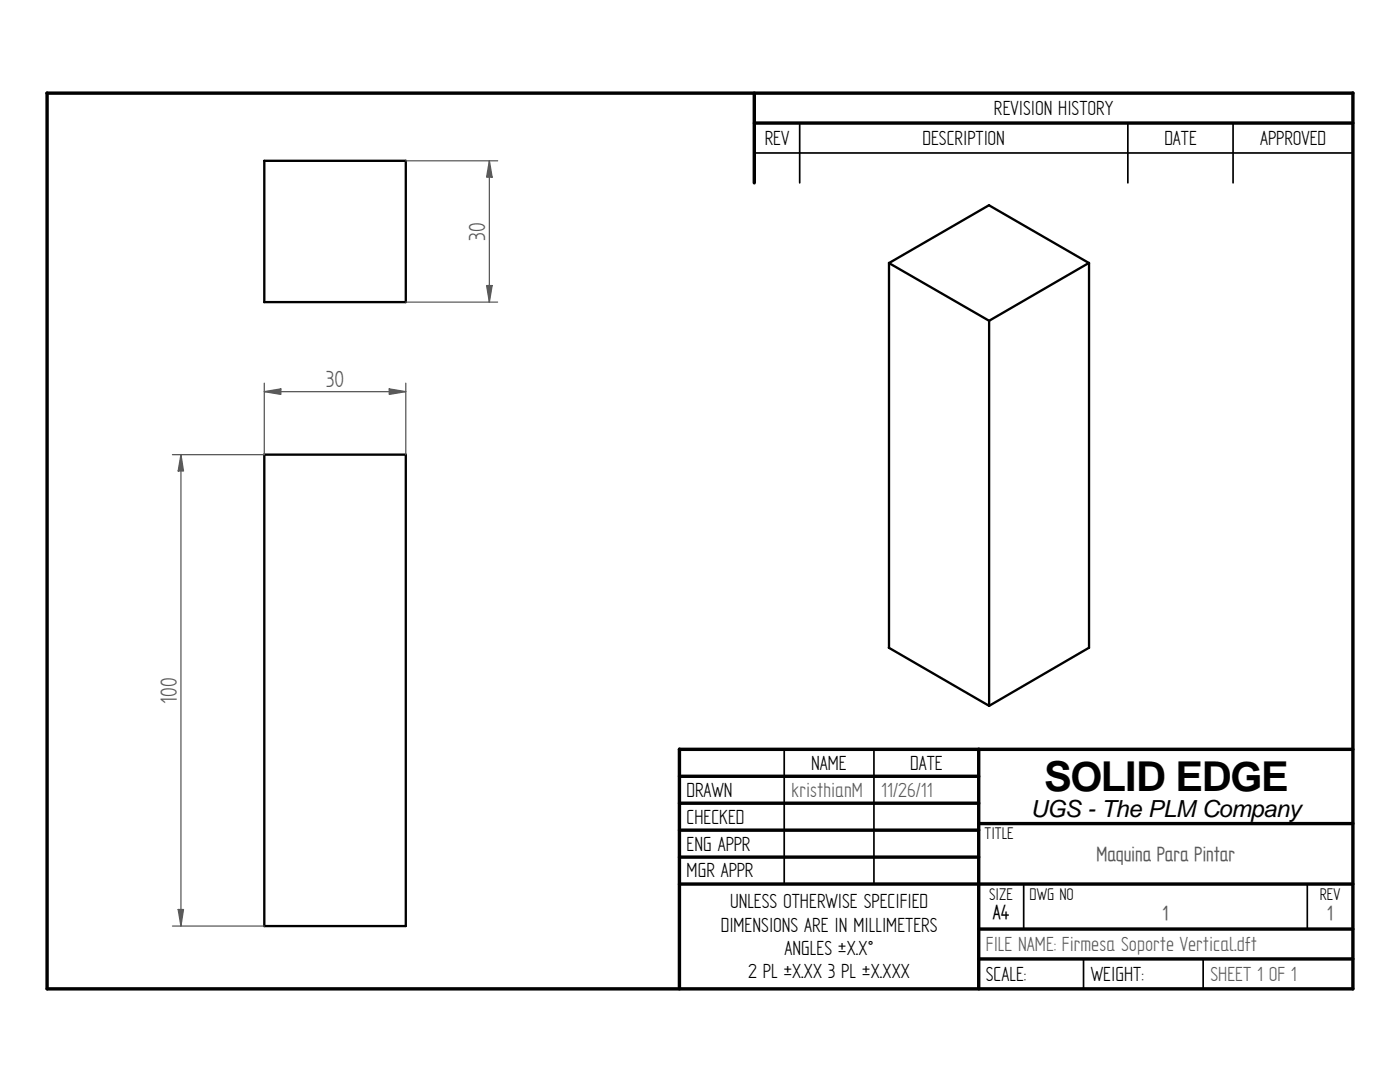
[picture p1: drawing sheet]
<svg xmlns="http://www.w3.org/2000/svg" width="279mm" height="216mm" viewBox="0 0 279 216" stroke-linecap="round" stroke-linejoin="round" font-family="sans-serif">
<g fill="none" stroke="#000" stroke-width=".68">
<path d="M9.4 18.6l260.6-.1v178.8h-260.6zM150.5 18.6v17.9M150.5 24.6h119.5M135.6 149.5v47.8M135.6 149.5h134.4M135.6 154.9h59.7M195.3 149.5v47.8M135.6 160.3h59.7M135.6 165.7h59.7M135.6 171h59.7M135.6 176.4h134.4M195.3 164.3h74.7"/>
<path d="M195.3 185.4h74.7M195.3 191.3h74.7"/>
</g>
<path d="M150.5 30.5h119.5M159.6 24.6v11.9M225.1 24.6v11.9M246.1 24.6v11.9M156.5 149.5v26.9M174.4 149.5v26.9M204.3 176.5v8.9M260.9 176.5v8.9M216.2 191.3v6M240.1 191.3v6" fill="none" stroke="#000" stroke-width=".34"/>
<path d="M52.7 32.1h28.3v28.2h-28.3M52.7 32.1v28.2M177.4 52.5v76.8M197.4 40.9l-20 11.6 20 11.5M197.4 41l19.9 11.5v76.8M217.3 52.5l-19.9 11.5M197.4 64v76.8M52.7 90.7h28.3v94.1h-28.3M52.7 90.7v94.1M177.4 129.2l20 11.6M217.3 129.2l-19.9 11.6" fill="none" stroke="#000" stroke-width=".47"/>
<path d="M52.7 78.1l3.3-.5v1.1z" fill="none" stroke="#595959" stroke-width=".25"/>
<path d="M52.7 78.1l3.3-.5v1.1z" fill="#595959"/>
<path d="M77.7 77.6l3.3 .5-3.3 .6z" fill="none" stroke="#595959" stroke-width=".25"/>
<path d="M77.7 77.6l3.3 .5-3.3 .6z" fill="#595959"/>
<path d="M52.7 76.5v14.2M52.7 78.1h28.3M81 76.5v14.2M35.6 181.5h1l-.5 3.3z" fill="none" stroke="#595959" stroke-width=".25"/>
<path d="M35.6 181.5h1l-.5 3.3z" fill="#595959"/>
<path d="M36.1 90.7l.5 3.3h-1z" fill="none" stroke="#595959" stroke-width=".25"/>
<path d="M36.1 90.7l.5 3.3h-1z" fill="#595959"/>
<path d="M97.1 57h1.1l-.5 3.3zM34.4 90.7h18.3M36.1 90.7v94.1M34.4 184.8h18.3" fill="none" stroke="#595959" stroke-width=".25"/>
<path d="M97.1 57h1.1l-.5 3.3z" fill="#595959"/>
<path d="M97.7 32.1l.5 3.2h-1.1z" fill="none" stroke="#595959" stroke-width=".25"/>
<path d="M97.7 32.1l.5 3.2h-1.1z" fill="#595959"/>
<path d="M81 32.1h18.3M97.7 32v28.3M81 60.3h18.3" fill="none" stroke="#595959" stroke-width=".25"/>
<text font-size="8.2" x="208.4" y="157.8">SOLID EDGE</text>
<g font-size="5.3" fill="#595959">
<text x="96.9" y="48" transform="rotate(-90 96.9 48)">30</text>
<text x="65" y="77.3">30</text>
<text x="35.3" y="140.4" transform="rotate(-90 35.3 140.4)">100</text>
</g>
<text font-size="4.7" x="205.7" y="163">UGS - The PLM Company</text>
<g font-size="4.6">
<text x="198.4" y="22.9">REVISION HISTORY</text>
<text x="152.6" y="28.9">REV</text>
<text x="184.1" y="28.9">DESCRIPTION</text>
<text x="232.4" y="28.9">DATE</text>
<text x="251.5" y="28.9">APPROVED</text>
<text x="161.9" y="153.6">NAME</text>
<text x="181.7" y="153.6">DATE</text>
<text x="137" y="159">DRAWN</text>
<text x="137" y="164.3">CHECKED</text>
<text x="137" y="169.7">ENG APPR</text>
<text x="137" y="175.1">MGR APPR</text>
<text x="143.8" y="185.9">DIMENSIONS ARE IN MILLIMETERS</text>
<text x="145.7" y="181.2">UNLESS OTHERWISE SPECIFIED</text>
<text x="198.2" y="183.4">A4</text>
<text x="156.5" y="190.6">ANGLES ±X.X°</text>
<text x="149.3" y="195.2">2 PL ±X.XX 3 PL ±X.XXX</text>
<text x="196.8" y="195.7">SCALE:</text>
<text x="217.7" y="195.7">WEIGHT:</text>
</g>
<g font-size="4.6" fill="#595959">
<text x="157.9" y="159">kristhianM</text>
<text x="175.9" y="159">11/26/11</text>
<text x="218.9" y="171.8">Maquina Para Pintar</text>
<text x="232" y="183.5">1</text>
<text x="264.9" y="183.5">1</text>
<text x="196.8" y="189.8">FILE NAME: Firmesa Soporte Vertical.dft</text>
<text x="241.6" y="195.7">SHEET 1 OF 1</text>
</g>
<g font-size="3.8">
<text x="196.5" y="167.4">TITLE</text>
<text x="197.4" y="179.5">SIZE</text>
<text x="205.5" y="179.5">DWG NO</text>
<text x="263.4" y="179.5">REV</text>
</g>
</svg>
